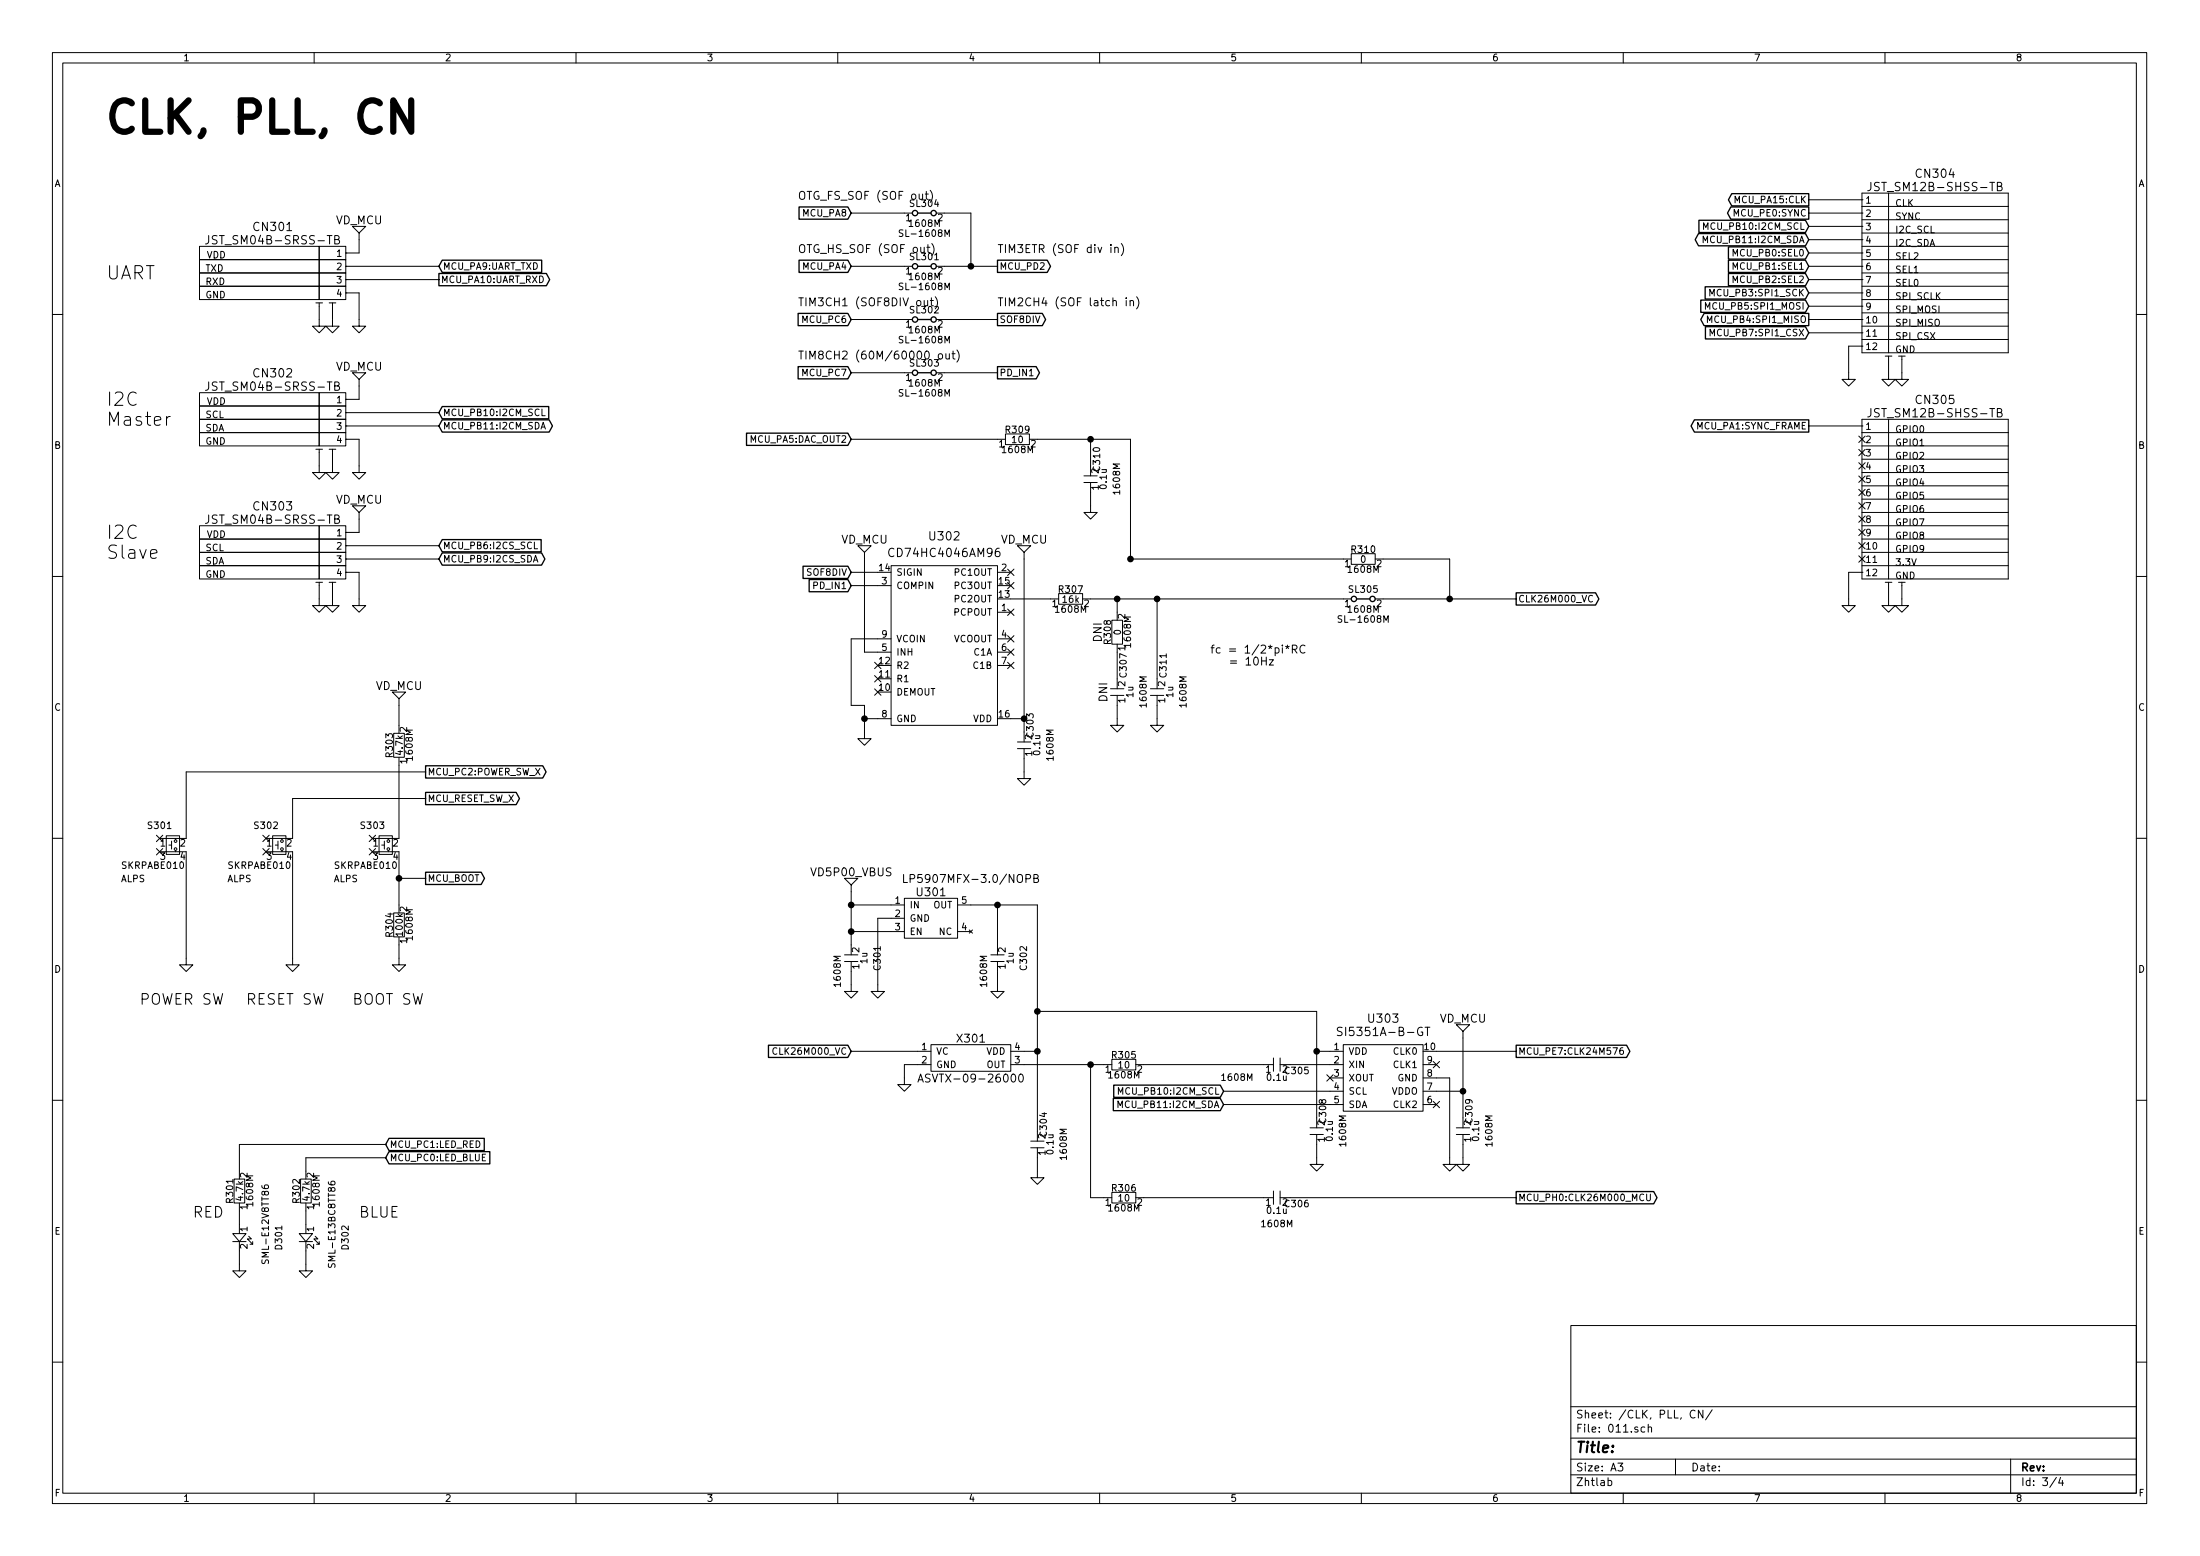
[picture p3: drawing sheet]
EESchema Schematic File Version 2
LIBS:USBSOFIC-1-rescue
LIBS:power
LIBS:device
LIBS:transistors
LIBS:conn
LIBS:linear
LIBS:regul
LIBS:74xx
LIBS:cmos4000
LIBS:adc-dac
LIBS:memory
LIBS:xilinx
LIBS:microcontrollers
LIBS:dsp
LIBS:microchip
LIBS:analog_switches
LIBS:motorola
LIBS:texas
LIBS:intel
LIBS:audio
LIBS:interface
LIBS:digital-audio
LIBS:philips
LIBS:display
LIBS:cypress
LIBS:siliconi
LIBS:opto
LIBS:atmel
LIBS:contrib
LIBS:valves
LIBS:zhtlab_ADDA
LIBS:zhtlab_BEAD
LIBS:zhtlab_CLK_PLL_DDS
LIBS:zhtlab_CN
LIBS:zhtlab_FPGA
LIBS:zhtlab_FUSE
LIBS:zhtlab_HOLE
LIBS:zhtlab_LED
LIBS:zhtlab_LOGIC
LIBS:zhtlab_MCU
LIBS:zhtlab_MEMORY
LIBS:zhtlab_NONDEV
LIBS:zhtlab_OPAMP
LIBS:zhtlab_POWER
LIBS:zhtlab_RCL
LIBS:zhtlab_SENSOR
LIBS:zhtlab_SW
LIBS:zhtlab_TP
LIBS:zhtlab_TR_FET
LIBS:zhtlab_X
LIBS:zhtlab_VD
LIBS:USBSOFIC-1-cache
EELAYER 25 0
EELAYER END
$Descr A3 16535 11693
encoding utf-8
Sheet 3 4
Title ""
Date ""
Rev ""
Comp ""
Comment1 ""
Comment2 ""
Comment3 ""
Comment4 ""
$EndDescr
Text Notes 800  1000 0    236  ~ 47
CLK, PLL, CN
Text GLabel 3200 6600 2    50   Output ~ 0
MCU_BOOT
$Comp
L R-1608M-5% R303
U 1 1
P 3000 5750
F 0 "R303" H 3150 5825 50  0000 C CNN
F 1 "4.7k" H 3150 5750 50  0000 C CNN
F 2 "zhtlab_SMD_standard:RCL_1608m" H 2800 5550 63  0001 C CNN
F 3 "" H 3000 5900 79  0001 C CNN
F 4 "1608M" H 3150 5675 50  0000 C CNN "size"
F 5 "5%" H 3150 5600 40  0001 C CNN "Tolerance"
	1    3000 5750
	0    -1   -1   0   
$EndComp
$Comp
L R-1608M-5% R304
U 1 1
P 3000 7100
F 0 "R304" H 3150 7175 50  0000 C CNN
F 1 "100k" H 3150 7100 50  0000 C CNN
F 2 "zhtlab_SMD_standard:RCL_1608m" H 2800 6900 63  0001 C CNN
F 3 "" H 3000 7250 79  0001 C CNN
F 4 "1608M" H 3150 7025 50  0000 C CNN "size"
F 5 "5%" H 3150 6950 40  0001 C CNN "Tolerance"
	1    3000 7100
	0    -1   -1   0   
$EndComp
$Comp
L VD_MCU #PWR029
U 1 1
P 3000 5300
F 0 "#PWR029" H 3000 5550 60  0001 C CNN
F 1 "VD_MCU" H 3000 5450 60  0000 C CNN
F 2 "" H 3000 5400 79  0001 C CNN
F 3 "" H 3000 5400 79  0001 C CNN
	1    3000 5300
	1    0    0    -1  
$EndComp
$Comp
L SKRPABE010 S303
U 1 1
P 2900 6300
F 0 "S303" H 2800 6400 50  0000 C CNN
F 1 "SKRPABE010" H 2750 6100 50  0000 C CNN
F 2 "zhtlab_Switches:Alps_SKRPABE010" H 2900 6425 50  0001 C CNN
F 3 "" H 2900 6425 50  0001 C CNN
F 4 "ALPS" H 2600 6000 50  0000 C CNN "Vendor"
	1    2900 6300
	1    0    0    -1  
$EndComp
$Comp
L GND #PWR030
U 1 1
P 3000 7200
F 0 "#PWR030" H 3000 7050 60  0001 C CNN
F 1 "GND" H 3150 7150 60  0001 C CNN
F 2 "" H 3000 7200 60  0001 C CNN
F 3 "" H 3000 7050 60  0001 C CNN
	1    3000 7200
	1    0    0    -1  
$EndComp
Text Notes 1850 7550 0    80   ~ 0
RESET SW
Text Notes 2650 7550 0    80   ~ 0
BOOT SW
Text GLabel 3200 5800 2    50   Output ~ 0
MCU_PC2:POWER_SW_X
$Comp
L GND #PWR031
U 1 1
P 2200 7200
F 0 "#PWR031" H 2200 7050 60  0001 C CNN
F 1 "GND" H 2350 7150 60  0001 C CNN
F 2 "" H 2200 7200 60  0001 C CNN
F 3 "" H 2200 7050 60  0001 C CNN
	1    2200 7200
	1    0    0    -1  
$EndComp
$Comp
L SKRPABE010 S302
U 1 1
P 2100 6300
F 0 "S302" H 2000 6400 50  0000 C CNN
F 1 "SKRPABE010" H 1950 6100 50  0000 C CNN
F 2 "zhtlab_Switches:Alps_SKRPABE010" H 2100 6425 50  0001 C CNN
F 3 "" H 2100 6425 50  0001 C CNN
F 4 "ALPS" H 1800 6000 50  0000 C CNN "Vendor"
	1    2100 6300
	1    0    0    -1  
$EndComp
Text Notes 1050 7550 0    80   ~ 0
POWER SW
$Comp
L SML-E13BC8TT86 D302
U 1 1
P 2300 9300
F 0 "D302" H 2300 9600 50  0000 C CNN
F 1 "SML-E13BC8TT86" H 2200 9500 50  0000 C CNN
F 2 "zhtlab_SMD001-010:LED_1608M_Rohm" H 2400 9175 79  0001 C CNN
F 3 "" H 2200 9300 79  0001 C CNN
F 4 "Rohm" H 2300 9200 50  0001 C CNN "Vendor"
F 5 "1608M" H 2300 9200 50  0001 C CNN "size"
F 6 "Blue" H 2310 9080 60  0001 C CNN "Color"
	1    2300 9300
	0    1    1    0   
$EndComp
$Comp
L SML-E12V8TT86 D301
U 1 1
P 1800 9300
F 0 "D301" H 1800 9600 50  0000 C CNN
F 1 "SML-E12V8TT86" H 1700 9500 50  0000 C CNN
F 2 "zhtlab_SMD001-010:LED_1608M_Rohm" H 1900 9175 79  0001 C CNN
F 3 "" H 1700 9300 79  0001 C CNN
F 4 "Rohm" H 1800 9200 50  0001 C CNN "Vendor"
F 5 "1608M" H 1800 9200 50  0001 C CNN "size"
F 6 "Red" H 1810 9080 60  0001 C CNN "Color"
	1    1800 9300
	0    1    1    0   
$EndComp
Text GLabel 2900 8600 2    50   Input ~ 0
MCU_PC1:LED_RED
Text GLabel 2900 8700 2    50   Input ~ 0
MCU_PC0:LED_BLUE
Text Notes 1450 9150 0    80   ~ 0
RED
Text Notes 2700 9150 0    80   ~ 0
BLUE
NoConn ~ 2000 6300
NoConn ~ 2000 6400
NoConn ~ 2800 6300
NoConn ~ 2800 6400
$Comp
L R-1608M-5% R301
U 1 1
P 1800 9100
F 0 "R301" H 1950 9175 50  0000 C CNN
F 1 "4.7k" H 1950 9100 50  0000 C CNN
F 2 "zhtlab_SMD_standard:RCL_1608m" H 1600 8900 63  0001 C CNN
F 3 "" H 1800 9250 79  0001 C CNN
F 4 "1608M" H 1950 9025 50  0000 C CNN "size"
F 5 "5%" H 1950 8950 40  0001 C CNN "Tolerance"
	1    1800 9100
	0    -1   -1   0   
$EndComp
$Comp
L R-1608M-5% R302
U 1 1
P 2300 9100
F 0 "R302" H 2450 9175 50  0000 C CNN
F 1 "4.7k" H 2450 9100 50  0000 C CNN
F 2 "zhtlab_SMD_standard:RCL_1608m" H 2100 8900 63  0001 C CNN
F 3 "" H 2300 9250 79  0001 C CNN
F 4 "1608M" H 2450 9025 50  0000 C CNN "size"
F 5 "5%" H 2450 8950 40  0001 C CNN "Tolerance"
	1    2300 9100
	0    -1   -1   0   
$EndComp
$Comp
L GND #PWR032
U 1 1
P 2500 2400
F 0 "#PWR032" H 2500 2250 60  0001 C CNN
F 1 "GND" H 2650 2350 60  0001 C CNN
F 2 "" H 2500 2400 60  0001 C CNN
F 3 "" H 2500 2250 60  0001 C CNN
	1    2500 2400
	1    0    0    -1  
$EndComp
$Comp
L GND #PWR033
U 1 1
P 2400 2400
F 0 "#PWR033" H 2400 2250 60  0001 C CNN
F 1 "GND" H 2550 2350 60  0001 C CNN
F 2 "" H 2400 2400 60  0001 C CNN
F 3 "" H 2400 2250 60  0001 C CNN
	1    2400 2400
	1    0    0    -1  
$EndComp
$Comp
L GND #PWR034
U 1 1
P 2700 2400
F 0 "#PWR034" H 2700 2250 60  0001 C CNN
F 1 "GND" H 2850 2350 60  0001 C CNN
F 2 "" H 2700 2400 60  0001 C CNN
F 3 "" H 2700 2250 60  0001 C CNN
	1    2700 2400
	1    0    0    -1  
$EndComp
Text Notes 1555 1940 0    50   ~ 0
VDD
Text Notes 1545 2240 0    50   ~ 0
GND
Text Notes 1545 2040 0    50   ~ 0
TXD
Text Notes 1545 2140 0    50   ~ 0
RXD
$Comp
L JST_SM04B-SRSS-TB CN301
U 1 1
P 2600 1900
F 0 "CN301" H 2050 2100 63  0000 C CNN
F 1 "JST_SM04B-SRSS-TB" H 2050 2000 63  0000 C CNN
F 2 "zhtlab_Connector:JST_SH_SM04B-SRSS-TB_04x1.00mm_Angled" H 1450 1950 63  0001 C CNN
F 3 "" H 1450 1950 63  0001 C CNN
	1    2600 1900
	1    0    0    -1  
$EndComp
Text GLabel 3300 2000 2    50   Input ~ 0
MCU_PA9:UART_TXD
Text GLabel 3300 2100 2    50   Output ~ 0
MCU_PA10:UART_RXD
$Comp
L VD_MCU #PWR035
U 1 1
P 2700 1800
F 0 "#PWR035" H 2700 2050 60  0001 C CNN
F 1 "VD_MCU" H 2700 1950 60  0000 C CNN
F 2 "" H 2700 1900 79  0001 C CNN
F 3 "" H 2700 1900 79  0001 C CNN
	1    2700 1800
	1    0    0    -1  
$EndComp
$Comp
L GND #PWR036
U 1 1
P 2300 9500
F 0 "#PWR036" H 2300 9350 60  0001 C CNN
F 1 "GND" H 2450 9450 60  0001 C CNN
F 2 "" H 2300 9500 60  0001 C CNN
F 3 "" H 2300 9350 60  0001 C CNN
	1    2300 9500
	1    0    0    -1  
$EndComp
$Comp
L GND #PWR037
U 1 1
P 1800 9500
F 0 "#PWR037" H 1800 9350 60  0001 C CNN
F 1 "GND" H 1950 9450 60  0001 C CNN
F 2 "" H 1800 9500 60  0001 C CNN
F 3 "" H 1800 9350 60  0001 C CNN
	1    1800 9500
	1    0    0    -1  
$EndComp
$Comp
L GND #PWR038
U 1 1
P 2500 3500
F 0 "#PWR038" H 2500 3350 60  0001 C CNN
F 1 "GND" H 2650 3450 60  0001 C CNN
F 2 "" H 2500 3500 60  0001 C CNN
F 3 "" H 2500 3350 60  0001 C CNN
	1    2500 3500
	1    0    0    -1  
$EndComp
$Comp
L GND #PWR039
U 1 1
P 2400 3500
F 0 "#PWR039" H 2400 3350 60  0001 C CNN
F 1 "GND" H 2550 3450 60  0001 C CNN
F 2 "" H 2400 3500 60  0001 C CNN
F 3 "" H 2400 3350 60  0001 C CNN
	1    2400 3500
	1    0    0    -1  
$EndComp
$Comp
L GND #PWR040
U 1 1
P 2700 3500
F 0 "#PWR040" H 2700 3350 60  0001 C CNN
F 1 "GND" H 2850 3450 60  0001 C CNN
F 2 "" H 2700 3500 60  0001 C CNN
F 3 "" H 2700 3350 60  0001 C CNN
	1    2700 3500
	1    0    0    -1  
$EndComp
Text Notes 1555 3040 0    50   ~ 0
VDD
Text Notes 1545 3340 0    50   ~ 0
GND
Text Notes 1545 3140 0    50   ~ 0
SCL
Text Notes 1545 3240 0    50   ~ 0
SDA
$Comp
L JST_SM04B-SRSS-TB CN302
U 1 1
P 2600 3000
F 0 "CN302" H 2050 3200 63  0000 C CNN
F 1 "JST_SM04B-SRSS-TB" H 2050 3100 63  0000 C CNN
F 2 "zhtlab_Connector:JST_SH_SM04B-SRSS-TB_04x1.00mm_Angled" H 1450 3050 63  0001 C CNN
F 3 "" H 1450 3050 63  0001 C CNN
	1    2600 3000
	1    0    0    -1  
$EndComp
Text GLabel 3300 3100 2    50   Input ~ 0
MCU_PB10:I2CM_SCL
Text GLabel 3300 3200 2    50   BiDi ~ 0
MCU_PB11:I2CM_SDA
$Comp
L VD_MCU #PWR041
U 1 1
P 2700 2900
F 0 "#PWR041" H 2700 3150 60  0001 C CNN
F 1 "VD_MCU" H 2700 3050 60  0000 C CNN
F 2 "" H 2700 3000 79  0001 C CNN
F 3 "" H 2700 3000 79  0001 C CNN
	1    2700 2900
	1    0    0    -1  
$EndComp
$Comp
L GND #PWR042
U 1 1
P 2500 4500
F 0 "#PWR042" H 2500 4350 60  0001 C CNN
F 1 "GND" H 2650 4450 60  0001 C CNN
F 2 "" H 2500 4500 60  0001 C CNN
F 3 "" H 2500 4350 60  0001 C CNN
	1    2500 4500
	1    0    0    -1  
$EndComp
$Comp
L GND #PWR043
U 1 1
P 2400 4500
F 0 "#PWR043" H 2400 4350 60  0001 C CNN
F 1 "GND" H 2550 4450 60  0001 C CNN
F 2 "" H 2400 4500 60  0001 C CNN
F 3 "" H 2400 4350 60  0001 C CNN
	1    2400 4500
	1    0    0    -1  
$EndComp
$Comp
L GND #PWR044
U 1 1
P 2700 4500
F 0 "#PWR044" H 2700 4350 60  0001 C CNN
F 1 "GND" H 2850 4450 60  0001 C CNN
F 2 "" H 2700 4500 60  0001 C CNN
F 3 "" H 2700 4350 60  0001 C CNN
	1    2700 4500
	1    0    0    -1  
$EndComp
Text Notes 1555 4040 0    50   ~ 0
VDD
Text Notes 1545 4340 0    50   ~ 0
GND
Text Notes 1545 4140 0    50   ~ 0
SCL
Text Notes 1545 4240 0    50   ~ 0
SDA
$Comp
L JST_SM04B-SRSS-TB CN303
U 1 1
P 2600 4000
F 0 "CN303" H 2050 4200 63  0000 C CNN
F 1 "JST_SM04B-SRSS-TB" H 2050 4100 63  0000 C CNN
F 2 "zhtlab_Connector:JST_SH_SM04B-SRSS-TB_04x1.00mm_Angled" H 1450 4050 63  0001 C CNN
F 3 "" H 1450 4050 63  0001 C CNN
	1    2600 4000
	1    0    0    -1  
$EndComp
Text GLabel 3300 4100 2    50   Input ~ 0
MCU_PB6:I2CS_SCL
Text GLabel 3300 4200 2    50   BiDi ~ 0
MCU_PB9:I2CS_SDA
$Comp
L VD_MCU #PWR045
U 1 1
P 2700 3900
F 0 "#PWR045" H 2700 4150 60  0001 C CNN
F 1 "VD_MCU" H 2700 4050 60  0000 C CNN
F 2 "" H 2700 4000 79  0001 C CNN
F 3 "" H 2700 4000 79  0001 C CNN
	1    2700 3900
	1    0    0    -1  
$EndComp
Text Notes 800  2100 0    100  ~ 0
UART
Text Notes 800  3200 0    100  ~ 0
I2C\nMaster
Text Notes 800  4200 0    100  ~ 0
I2C\nSlave
Wire Wire Line
	3000 6400 3000 6800
Wire Wire Line
	3200 6600 3000 6600
Connection ~ 3000 6600
Wire Wire Line
	3000 7100 3000 7200
Wire Wire Line
	3000 5750 3000 6300
Wire Wire Line
	3000 5300 3000 5450
Wire Wire Line
	2200 6400 2200 7200
Wire Wire Line
	1800 9100 1800 9200
Wire Wire Line
	2300 9100 2300 9200
Wire Wire Line
	2400 2300 2400 2400
Wire Wire Line
	2500 2400 2500 2300
Wire Wire Line
	2700 2400 2700 2200
Wire Wire Line
	2700 2200 2600 2200
Wire Wire Line
	3300 2000 2600 2000
Wire Wire Line
	2600 2100 3300 2100
Wire Wire Line
	2700 1900 2600 1900
Wire Wire Line
	2700 1900 2700 1800
Wire Wire Line
	2300 8700 2300 8800
Wire Wire Line
	1800 9400 1800 9500
Wire Wire Line
	2300 9500 2300 9400
Wire Wire Line
	1800 8600 1800 8800
Wire Wire Line
	2400 3400 2400 3500
Wire Wire Line
	2500 3500 2500 3400
Wire Wire Line
	2700 3500 2700 3300
Wire Wire Line
	2700 3300 2600 3300
Wire Wire Line
	3300 3100 2600 3100
Wire Wire Line
	2600 3200 3300 3200
Wire Wire Line
	2700 3000 2600 3000
Wire Wire Line
	2700 3000 2700 2900
Wire Wire Line
	2400 4400 2400 4500
Wire Wire Line
	2500 4500 2500 4400
Wire Wire Line
	2700 4500 2700 4300
Wire Wire Line
	2700 4300 2600 4300
Wire Wire Line
	3300 4100 2600 4100
Wire Wire Line
	2600 4200 3300 4200
Wire Wire Line
	2700 4000 2600 4000
Wire Wire Line
	2700 4000 2700 3900
Wire Wire Line
	1400 5800 3200 5800
Wire Wire Line
	1800 8600 2900 8600
Wire Wire Line
	2900 8700 2300 8700
$Comp
L GND #PWR046
U 1 1
P 1400 7200
F 0 "#PWR046" H 1400 7050 60  0001 C CNN
F 1 "GND" H 1550 7150 60  0001 C CNN
F 2 "" H 1400 7200 60  0001 C CNN
F 3 "" H 1400 7050 60  0001 C CNN
	1    1400 7200
	1    0    0    -1  
$EndComp
$Comp
L SKRPABE010 S301
U 1 1
P 1300 6300
F 0 "S301" H 1200 6400 50  0000 C CNN
F 1 "SKRPABE010" H 1150 6100 50  0000 C CNN
F 2 "zhtlab_Switches:Alps_SKRPABE010" H 1300 6425 50  0001 C CNN
F 3 "" H 1300 6425 50  0001 C CNN
F 4 "ALPS" H 1000 6000 50  0000 C CNN "Vendor"
	1    1300 6300
	1    0    0    -1  
$EndComp
NoConn ~ 1200 6300
NoConn ~ 1200 6400
Wire Wire Line
	1400 6400 1400 7200
Wire Wire Line
	1400 5800 1400 6300
Text GLabel 3200 6000 2    50   Output ~ 0
MCU_RESET_SW_X
Wire Wire Line
	2200 6300 2200 6000
Wire Wire Line
	2200 6000 3200 6000
$Comp
L SL-1608M SL301
U 1 1
P 6800 2000
F 0 "SL301" H 6950 2075 50  0000 C CNN
F 1 "SL-1608M" H 6950 1850 50  0000 C CNN
F 2 "zhtlab_SMD_standard:SL_1608m" H 6600 1800 63  0001 C CNN
F 3 "" H 6800 2150 79  0001 C CNN
F 4 "1608M" H 6950 1925 50  0000 C CNN "size"
	1    6800 2000
	1    0    0    -1  
$EndComp
Text GLabel 6400 2400 0    50   Input ~ 0
MCU_PC6
Text GLabel 7500 2400 2    50   Output ~ 0
SOF8DIV
Text GLabel 6400 2000 0    50   Input ~ 0
MCU_PA4
Text GLabel 7500 2000 2    50   Output ~ 0
MCU_PD2
Wire Wire Line
	7100 2000 7500 2000
Wire Wire Line
	6800 2000 6400 2000
$Comp
L SL-1608M SL302
U 1 1
P 6800 2400
F 0 "SL302" H 6950 2475 50  0000 C CNN
F 1 "SL-1608M" H 6950 2250 50  0000 C CNN
F 2 "zhtlab_SMD_standard:SL_1608m" H 6600 2200 63  0001 C CNN
F 3 "" H 6800 2550 79  0001 C CNN
F 4 "1608M" H 6950 2325 50  0000 C CNN "size"
	1    6800 2400
	1    0    0    -1  
$EndComp
Wire Wire Line
	7500 2400 7100 2400
Wire Wire Line
	6800 2400 6400 2400
Text Notes 6000 1900 0    60   ~ 0
OTG_HS_SOF (SOF out)
Text Notes 7500 1900 0    60   ~ 0
TIM3ETR (SOF div in)
Text Notes 6000 2300 0    60   ~ 0
TIM3CH1 (SOF8DIV out)
Text Notes 7500 2300 0    60   ~ 0
TIM2CH4 (SOF latch in)
Text GLabel 6400 2800 0    50   Input ~ 0
MCU_PC7
Text Notes 6000 2700 0    60   ~ 0
TIM8CH2 (60M/60000 out)
$Comp
L SL-1608M SL303
U 1 1
P 6800 2800
F 0 "SL303" H 6950 2875 50  0000 C CNN
F 1 "SL-1608M" H 6950 2650 50  0000 C CNN
F 2 "zhtlab_SMD_standard:SL_1608m" H 6600 2600 63  0001 C CNN
F 3 "" H 6800 2950 79  0001 C CNN
F 4 "1608M" H 6950 2725 50  0000 C CNN "size"
	1    6800 2800
	1    0    0    -1  
$EndComp
Wire Wire Line
	6800 2800 6400 2800
Text GLabel 7500 2800 2    50   Output ~ 0
PD_IN1
Wire Wire Line
	7500 2800 7100 2800
$Comp
L CD74HC4046AM96 U302
U 1 1
P 7100 4200
F 0 "U302" H 7100 4375 63  0000 C CNN
F 1 "CD74HC4046AM96" H 7100 4250 63  0000 C CNN
F 2 "zhtlab_SMD_standard:SOIC-16_3.9x10.0mm_Pitch1.27mm" H 7100 2800 79  0001 C CNN
F 3 "" H 7100 4250 79  0001 C CNN
F 4 "1.27mm" H 7100 2700 79  0001 C CNN "pin pitch"
	1    7100 4200
	1    0    0    -1  
$EndComp
$Comp
L SI5351A-B-GT U303
U 1 1
P 10400 7800
F 0 "U303" H 10400 7950 63  0000 C CNN
F 1 "SI5351A-B-GT" H 10400 7850 63  0000 C CNN
F 2 "zhtlab_SMD_standard:MSOP-10_3.0x3.0mm_Pitch0.5mm" H 10300 7850 63  0001 C CNN
F 3 "" H 10400 7800 63  0001 C CNN
	1    10400 7800
	1    0    0    -1  
$EndComp
Text GLabel 6400 4400 0    50   Input ~ 0
PD_IN1
Text GLabel 6400 4300 0    50   Input ~ 0
SOF8DIV
Wire Wire Line
	6400 4300 6600 4300
Wire Wire Line
	6600 4400 6400 4400
Text GLabel 11400 9000 2    50   Output ~ 0
MCU_PH0:CLK26M000_MCU
Text GLabel 11400 4500 2    50   Output ~ 0
CLK26M000_VC
Text GLabel 6400 7900 0    50   Input ~ 0
CLK26M000_VC
Wire Wire Line
	8600 8000 9500 8000
Text GLabel 11400 7900 2    50   Output ~ 0
MCU_PE7:CLK24M576
Wire Wire Line
	10800 7900 11400 7900
$Comp
L R-1608M-5% R306
U 1 1
P 8300 9000
F 0 "R306" H 8450 9075 50  0000 C CNN
F 1 "10" H 8450 9000 50  0000 C CNN
F 2 "zhtlab_SMD_standard:RCL_1608m" H 8100 8800 63  0001 C CNN
F 3 "" H 8300 9150 79  0001 C CNN
F 4 "1608M" H 8450 8925 50  0000 C CNN "size"
F 5 "5%" H 8450 8850 40  0001 C CNN "Tolerance"
	1    8300 9000
	1    0    0    -1  
$EndComp
$Comp
L R-1608M-5% R305
U 1 1
P 8300 8000
F 0 "R305" H 8450 8075 50  0000 C CNN
F 1 "10" H 8450 8000 50  0000 C CNN
F 2 "zhtlab_SMD_standard:RCL_1608m" H 8100 7800 63  0001 C CNN
F 3 "" H 8300 8150 79  0001 C CNN
F 4 "1608M" H 8450 7925 50  0000 C CNN "size"
F 5 "5%" H 8450 7850 40  0001 C CNN "Tolerance"
	1    8300 8000
	1    0    0    -1  
$EndComp
Wire Wire Line
	8600 9000 9500 9000
$Comp
L R-1608M-5% R307
U 1 1
P 7900 4500
F 0 "R307" H 8050 4575 50  0000 C CNN
F 1 "16k" H 8050 4500 50  0000 C CNN
F 2 "zhtlab_SMD_standard:RCL_1608m" H 7700 4300 63  0001 C CNN
F 3 "" H 7900 4650 79  0001 C CNN
F 4 "1608M" H 8050 4425 50  0000 C CNN "size"
F 5 "5%" H 8050 4350 40  0001 C CNN "Tolerance"
	1    7900 4500
	1    0    0    -1  
$EndComp
$Comp
L R-1608M-5% R308
U 1 1
P 8400 4900
F 0 "R308" H 8550 4975 50  0000 C CNN
F 1 "0" H 8550 4900 50  0000 C CNN
F 2 "zhtlab_SMD_standard:RCL_1608m" H 8200 4700 63  0001 C CNN
F 3 "" H 8400 5050 79  0001 C CNN
F 4 "1608M" H 8550 4825 50  0000 C CNN "size"
F 5 "5%" H 8550 4750 40  0001 C CNN "Tolerance"
F 6 "DNI" H 8550 5050 60  0000 C CNN "DNI"
	1    8400 4900
	0    -1   -1   0   
$EndComp
$Comp
L C0603 C307
U 1 1
P 8400 5200
F 0 "C307" H 8600 5250 50  0000 C CNN
F 1 "1u" H 8400 5300 50  0000 C CNN
F 2 "zhtlab_SMD_standard:RCL_1608m" H 8500 5075 79  0001 C CNN
F 3 "" H 8300 5200 79  0001 C CNN
F 4 "1608M" H 8400 5400 50  0000 C CNN "size"
F 5 "DNI" H 8400 5100 60  0000 C CNN "DNI"
	1    8400 5200
	0    1    -1   0   
$EndComp
Wire Wire Line
	8400 5100 8400 4900
Wire Wire Line
	8400 5300 8400 5400
$Comp
L GND #PWR047
U 1 1
P 8400 5400
F 0 "#PWR047" H 8400 5250 60  0001 C CNN
F 1 "GND" H 8550 5350 60  0001 C CNN
F 2 "" H 8400 5400 60  0001 C CNN
F 3 "" H 8400 5250 60  0001 C CNN
	1    8400 5400
	1    0    0    -1  
$EndComp
Wire Wire Line
	8400 4600 8400 4500
Connection ~ 8400 4500
$Comp
L GND #PWR048
U 1 1
P 6800 8100
F 0 "#PWR048" H 6800 7950 60  0001 C CNN
F 1 "GND" H 6950 8050 60  0001 C CNN
F 2 "" H 6800 8100 60  0001 C CNN
F 3 "" H 6800 7950 60  0001 C CNN
	1    6800 8100
	1    0    0    -1  
$EndComp
Wire Wire Line
	6800 8100 6800 8000
Wire Wire Line
	6800 8000 6900 8000
$Comp
L C0603 C304
U 1 1
P 7800 8600
F 0 "C304" H 7950 8650 50  0000 C CNN
F 1 "0.1u" H 7800 8700 50  0000 C CNN
F 2 "zhtlab_SMD_standard:RCL_1608m" H 7900 8475 79  0001 C CNN
F 3 "" H 7700 8600 79  0001 C CNN
F 4 "1608M" H 7800 8800 50  0000 C CNN "size"
	1    7800 8600
	0    1    -1   0   
$EndComp
Wire Wire Line
	7800 8700 7800 8800
$Comp
L GND #PWR049
U 1 1
P 7800 8800
F 0 "#PWR049" H 7800 8650 60  0001 C CNN
F 1 "GND" H 7950 8750 60  0001 C CNN
F 2 "" H 7800 8800 60  0001 C CNN
F 3 "" H 7800 8650 60  0001 C CNN
	1    7800 8800
	1    0    0    -1  
$EndComp
Wire Wire Line
	7800 7900 7700 7900
Connection ~ 7800 7900
Wire Wire Line
	7600 5400 7700 5400
Wire Wire Line
	7700 4200 7700 5500
$Comp
L C0603 C303
U 1 1
P 7700 5600
F 0 "C303" H 7850 5650 50  0000 C CNN
F 1 "0.1u" H 7700 5700 50  0000 C CNN
F 2 "zhtlab_SMD_standard:RCL_1608m" H 7800 5475 79  0001 C CNN
F 3 "" H 7600 5600 79  0001 C CNN
F 4 "1608M" H 7700 5800 50  0000 C CNN "size"
	1    7700 5600
	0    1    -1   0   
$EndComp
Wire Wire Line
	7700 5700 7700 5800
$Comp
L GND #PWR050
U 1 1
P 7700 5800
F 0 "#PWR050" H 7700 5650 60  0001 C CNN
F 1 "GND" H 7850 5750 60  0001 C CNN
F 2 "" H 7700 5800 60  0001 C CNN
F 3 "" H 7700 5650 60  0001 C CNN
	1    7700 5800
	1    0    0    -1  
$EndComp
Connection ~ 7700 5400
$Comp
L VD_MCU #PWR051
U 1 1
P 7700 4200
F 0 "#PWR051" H 7700 4450 60  0001 C CNN
F 1 "VD_MCU" H 7700 4350 60  0000 C CNN
F 2 "" H 7700 4300 79  0001 C CNN
F 3 "" H 7700 4300 79  0001 C CNN
	1    7700 4200
	1    0    0    -1  
$EndComp
$Comp
L C0603 C305
U 1 1
P 9600 8000
F 0 "C305" H 9750 8050 50  0000 C CNN
F 1 "0.1u" H 9600 8100 50  0000 C CNN
F 2 "zhtlab_SMD_standard:RCL_1608m" H 9700 7875 79  0001 C CNN
F 3 "" H 9500 8000 79  0001 C CNN
F 4 "1608M" H 9300 8100 50  0000 C CNN "size"
	1    9600 8000
	1    0    0    1   
$EndComp
Wire Wire Line
	9700 8000 10000 8000
$Comp
L C0603 C309
U 1 1
P 11000 8500
F 0 "C309" H 11150 8550 50  0000 C CNN
F 1 "0.1u" H 11000 8600 50  0000 C CNN
F 2 "zhtlab_SMD_standard:RCL_1608m" H 11100 8375 79  0001 C CNN
F 3 "" H 10900 8500 79  0001 C CNN
F 4 "1608M" H 11000 8700 50  0000 C CNN "size"
	1    11000 8500
	0    1    -1   0   
$EndComp
Wire Wire Line
	11000 8600 11000 8700
Wire Wire Line
	9900 7600 9900 8400
Wire Wire Line
	10800 8100 10900 8100
Wire Wire Line
	10900 8100 10900 8700
$Comp
L GND #PWR052
U 1 1
P 11000 8700
F 0 "#PWR052" H 11000 8550 60  0001 C CNN
F 1 "GND" H 11150 8650 60  0001 C CNN
F 2 "" H 11000 8700 60  0001 C CNN
F 3 "" H 11000 8550 60  0001 C CNN
	1    11000 8700
	1    0    0    -1  
$EndComp
$Comp
L GND #PWR053
U 1 1
P 10900 8700
F 0 "#PWR053" H 10900 8550 60  0001 C CNN
F 1 "GND" H 11050 8650 60  0001 C CNN
F 2 "" H 10900 8700 60  0001 C CNN
F 3 "" H 10900 8550 60  0001 C CNN
	1    10900 8700
	1    0    0    -1  
$EndComp
Wire Wire Line
	10000 7900 9900 7900
Connection ~ 9900 7900
$Comp
L VD_MCU #PWR054
U 1 1
P 11000 7800
F 0 "#PWR054" H 11000 8050 60  0001 C CNN
F 1 "VD_MCU" H 11000 7950 60  0000 C CNN
F 2 "" H 11000 7900 79  0001 C CNN
F 3 "" H 11000 7900 79  0001 C CNN
	1    11000 7800
	1    0    0    -1  
$EndComp
Text GLabel 9200 8200 0    50   Input ~ 0
MCU_PB10:I2CM_SCL
Text GLabel 9200 8300 0    50   Input ~ 0
MCU_PB11:I2CM_SDA
Wire Wire Line
	9200 8300 10000 8300
Wire Wire Line
	10000 8200 9200 8200
Wire Wire Line
	10800 8200 11000 8200
Wire Wire Line
	11000 7800 11000 8400
Connection ~ 11000 8200
$Comp
L C0603 C308
U 1 1
P 9900 8500
F 0 "C308" H 10050 8550 50  0000 C CNN
F 1 "0.1u" H 9900 8600 50  0000 C CNN
F 2 "zhtlab_SMD_standard:RCL_1608m" H 10000 8375 79  0001 C CNN
F 3 "" H 9800 8500 79  0001 C CNN
F 4 "1608M" H 9900 8700 50  0000 C CNN "size"
	1    9900 8500
	0    1    -1   0   
$EndComp
Wire Wire Line
	9900 8600 9900 8700
$Comp
L GND #PWR055
U 1 1
P 9900 8700
F 0 "#PWR055" H 9900 8550 60  0001 C CNN
F 1 "GND" H 10050 8650 60  0001 C CNN
F 2 "" H 9900 8700 60  0001 C CNN
F 3 "" H 9900 8550 60  0001 C CNN
	1    9900 8700
	1    0    0    -1  
$EndComp
Wire Wire Line
	7700 8000 8300 8000
Connection ~ 8200 8000
Wire Wire Line
	8200 9000 8300 9000
Wire Wire Line
	8200 9000 8200 8000
Connection ~ 7800 7600
$Comp
L C0603 C301
U 1 1
P 6400 7200
F 0 "C301" H 6400 7400 50  0000 C CNN
F 1 "1u" H 6400 7300 50  0000 C CNN
F 2 "zhtlab_SMD_standard:RCL_1608m" H 6500 7075 79  0001 C CNN
F 3 "" H 6300 7200 79  0001 C CNN
F 4 "1608M" H 6300 7100 50  0000 C CNN "size"
	1    6400 7200
	0    1    -1   0   
$EndComp
$Comp
L GND #PWR056
U 1 1
P 6400 7400
F 0 "#PWR056" H 6400 7250 60  0001 C CNN
F 1 "GND" H 6550 7350 60  0001 C CNN
F 2 "" H 6400 7400 60  0001 C CNN
F 3 "" H 6400 7250 60  0001 C CNN
	1    6400 7400
	1    0    0    -1  
$EndComp
Wire Wire Line
	6400 7300 6400 7400
$Comp
L C0603 C302
U 1 1
P 7500 7200
F 0 "C302" H 7500 7400 50  0000 C CNN
F 1 "1u" H 7500 7300 50  0000 C CNN
F 2 "zhtlab_SMD_standard:RCL_1608m" H 7600 7075 79  0001 C CNN
F 3 "" H 7400 7200 79  0001 C CNN
F 4 "1608M" H 7400 7100 50  0000 C CNN "size"
	1    7500 7200
	0    1    -1   0   
$EndComp
$Comp
L GND #PWR057
U 1 1
P 7500 7400
F 0 "#PWR057" H 7500 7250 60  0001 C CNN
F 1 "GND" H 7650 7350 60  0001 C CNN
F 2 "" H 7500 7400 60  0001 C CNN
F 3 "" H 7500 7250 60  0001 C CNN
	1    7500 7400
	1    0    0    -1  
$EndComp
Wire Wire Line
	7500 7300 7500 7400
Wire Wire Line
	7300 6800 7800 6800
Connection ~ 7500 6800
Wire Wire Line
	6400 6700 6400 7100
Wire Wire Line
	6400 6800 6700 6800
Wire Wire Line
	6700 7000 6400 7000
Connection ~ 6400 7000
$Comp
L GND #PWR058
U 1 1
P 6600 7400
F 0 "#PWR058" H 6600 7250 60  0001 C CNN
F 1 "GND" H 6750 7350 60  0001 C CNN
F 2 "" H 6600 7400 60  0001 C CNN
F 3 "" H 6600 7250 60  0001 C CNN
	1    6600 7400
	1    0    0    -1  
$EndComp
Wire Wire Line
	6600 7400 6600 6900
Wire Wire Line
	6600 6900 6700 6900
Connection ~ 6400 6800
Wire Wire Line
	7800 7600 9900 7600
Wire Wire Line
	7500 6800 7500 7100
Wire Wire Line
	8200 4500 10100 4500
Wire Wire Line
	6400 7900 6900 7900
$Comp
L C0603 C306
U 1 1
P 9600 9000
F 0 "C306" H 9750 9050 50  0000 C CNN
F 1 "0.1u" H 9600 9100 50  0000 C CNN
F 2 "zhtlab_SMD_standard:RCL_1608m" H 9700 8875 79  0001 C CNN
F 3 "" H 9500 9000 79  0001 C CNN
F 4 "1608M" H 9600 9200 50  0000 C CNN "size"
	1    9600 9000
	1    0    0    1   
$EndComp
Wire Wire Line
	11400 9000 9700 9000
NoConn ~ 10800 8000
NoConn ~ 10000 8100
NoConn ~ 10800 8300
NoConn ~ 6600 5000
NoConn ~ 6600 5100
NoConn ~ 6600 5200
NoConn ~ 7600 5000
NoConn ~ 7600 4900
NoConn ~ 7600 4800
NoConn ~ 7600 4600
NoConn ~ 7600 4400
NoConn ~ 7600 4300
Wire Wire Line
	7800 6800 7800 8500
$Comp
L VD5P00_VBUS #PWR059
U 1 1
P 6400 6700
F 0 "#PWR059" H 6400 6950 60  0001 C CNN
F 1 "VD5P00_VBUS" H 6400 6850 60  0000 C CNN
F 2 "" H 6400 6800 79  0001 C CNN
F 3 "" H 6400 6800 79  0001 C CNN
	1    6400 6700
	1    0    0    -1  
$EndComp
$Comp
L JST_SM12B-SHSS-TB CN304
U 1 1
P 14000 1500
F 0 "CN304" H 13450 1700 63  0000 C CNN
F 1 "JST_SM12B-SHSS-TB" H 13450 1600 63  0000 C CNN
F 2 "zhtlab_Connector:JST_SH_SM12B-SRSS-TB_04x1.00mm_Angled" H 12900 1550 63  0001 C CNN
F 3 "" H 12900 1550 63  0001 C CNN
	1    14000 1500
	-1   0    0    -1  
$EndComp
$Comp
L JST_SM12B-SHSS-TB CN305
U 1 1
P 14000 3200
F 0 "CN305" H 13450 3400 63  0000 C CNN
F 1 "JST_SM12B-SHSS-TB" H 13450 3300 63  0000 C CNN
F 2 "zhtlab_Connector:JST_SH_SM12B-SRSS-TB_04x1.00mm_Angled" H 12900 3250 63  0001 C CNN
F 3 "" H 12900 3250 63  0001 C CNN
	1    14000 3200
	-1   0    0    -1  
$EndComp
Text Notes 14250 1850 0    50   ~ 0
I2C_SDA
Text Notes 14250 1750 0    50   ~ 0
I2C_SCL
Text Notes 14250 1950 0    50   ~ 0
SEL2
Text Notes 14250 2050 0    50   ~ 0
SEL1
Text Notes 14250 2150 0    50   ~ 0
SEL0
Text Notes 14250 2250 0    50   ~ 0
SPI_SCLK
Text Notes 14250 2350 0    50   ~ 0
SPI_MOSI
Text Notes 14250 2450 0    50   ~ 0
SPI_MISO
Text Notes 14250 2550 0    50   ~ 0
SPI_CSX
Text Notes 14250 1550 0    50   ~ 0
CLK
Text Notes 14250 1650 0    50   ~ 0
SYNC
Text Notes 14250 2650 0    50   ~ 0
GND
Text GLabel 13600 2200 0    50   Input ~ 0
MCU_PB3:SPI1_SCK
Text GLabel 13600 2400 0    50   Output ~ 0
MCU_PB4:SPI1_MISO
Text GLabel 13600 2300 0    50   Input ~ 0
MCU_PB5:SPI1_MOSI
Wire Wire Line
	13600 2200 14000 2200
Wire Wire Line
	14000 2300 13600 2300
Wire Wire Line
	13600 2400 14000 2400
Text GLabel 13600 1700 0    50   Input ~ 0
MCU_PB10:I2CM_SCL
Text GLabel 13600 1800 0    50   BiDi ~ 0
MCU_PB11:I2CM_SDA
Wire Wire Line
	13600 1700 14000 1700
Wire Wire Line
	14000 1800 13600 1800
$Comp
L GND #PWR060
U 1 1
P 14200 2800
F 0 "#PWR060" H 14200 2650 60  0001 C CNN
F 1 "GND" H 14350 2750 60  0001 C CNN
F 2 "" H 14200 2800 60  0001 C CNN
F 3 "" H 14200 2650 60  0001 C CNN
	1    14200 2800
	1    0    0    -1  
$EndComp
$Comp
L GND #PWR061
U 1 1
P 14300 2800
F 0 "#PWR061" H 14300 2650 60  0001 C CNN
F 1 "GND" H 14450 2750 60  0001 C CNN
F 2 "" H 14300 2800 60  0001 C CNN
F 3 "" H 14300 2650 60  0001 C CNN
	1    14300 2800
	1    0    0    -1  
$EndComp
Wire Wire Line
	14200 4400 14200 4500
Wire Wire Line
	14300 4500 14300 4400
Wire Wire Line
	14200 2700 14200 2800
Wire Wire Line
	14300 2800 14300 2700
$Comp
L GND #PWR062
U 1 1
P 14200 4500
F 0 "#PWR062" H 14200 4350 60  0001 C CNN
F 1 "GND" H 14350 4450 60  0001 C CNN
F 2 "" H 14200 4500 60  0001 C CNN
F 3 "" H 14200 4350 60  0001 C CNN
	1    14200 4500
	1    0    0    -1  
$EndComp
$Comp
L GND #PWR063
U 1 1
P 14300 4500
F 0 "#PWR063" H 14300 4350 60  0001 C CNN
F 1 "GND" H 14450 4450 60  0001 C CNN
F 2 "" H 14300 4500 60  0001 C CNN
F 3 "" H 14300 4350 60  0001 C CNN
	1    14300 4500
	1    0    0    -1  
$EndComp
NoConn ~ 14000 3300
NoConn ~ 14000 3400
NoConn ~ 14000 3500
NoConn ~ 14000 3600
NoConn ~ 14000 3700
NoConn ~ 14000 3800
NoConn ~ 14000 3900
NoConn ~ 14000 4000
NoConn ~ 14000 4100
NoConn ~ 14000 4200
$Comp
L GND #PWR064
U 1 1
P 13900 2800
F 0 "#PWR064" H 13900 2650 60  0001 C CNN
F 1 "GND" H 14050 2750 60  0001 C CNN
F 2 "" H 13900 2800 60  0001 C CNN
F 3 "" H 13900 2650 60  0001 C CNN
	1    13900 2800
	1    0    0    -1  
$EndComp
Wire Wire Line
	14000 2600 13900 2600
Wire Wire Line
	13900 2600 13900 2800
$Comp
L GND #PWR065
U 1 1
P 13900 4500
F 0 "#PWR065" H 13900 4350 60  0001 C CNN
F 1 "GND" H 14050 4450 60  0001 C CNN
F 2 "" H 13900 4500 60  0001 C CNN
F 3 "" H 13900 4350 60  0001 C CNN
	1    13900 4500
	1    0    0    -1  
$EndComp
Wire Wire Line
	14000 4300 13900 4300
Wire Wire Line
	13900 4300 13900 4500
Text Notes 14250 3450 0    50   ~ 0
GPIO2
Text Notes 14250 3350 0    50   ~ 0
GPIO1
Text Notes 14250 3550 0    50   ~ 0
GPIO3
Text Notes 14250 3650 0    50   ~ 0
GPIO4
Text Notes 14250 3850 0    50   ~ 0
GPIO6
Text Notes 14250 3950 0    50   ~ 0
GPIO7
Text Notes 14250 4050 0    50   ~ 0
GPIO8
Text Notes 14250 3750 0    50   ~ 0
GPIO5
Text Notes 14250 4250 0    50   ~ 0
3.3V
Text Notes 14250 3250 0    50   ~ 0
GPIO0
Text Notes 14250 4350 0    50   ~ 0
GND
Text Notes 14250 4150 0    50   ~ 0
GPIO9
Text GLabel 13600 1500 0    50   Output ~ 0
MCU_PA15:CLK
Text GLabel 13600 1600 0    50   Output ~ 0
MCU_PE0:SYNC
Wire Wire Line
	14000 1600 13600 1600
Wire Wire Line
	13600 1500 14000 1500
Text GLabel 13600 1900 0    50   Input ~ 0
MCU_PB0:SEL0
Text GLabel 13600 2000 0    50   Input ~ 0
MCU_PB1:SEL1
Text GLabel 13600 2100 0    50   Input ~ 0
MCU_PB2:SEL2
Wire Wire Line
	13600 1900 14000 1900
Wire Wire Line
	14000 2000 13600 2000
Wire Wire Line
	13600 2100 14000 2100
Text GLabel 13600 2500 0    50   Input ~ 0
MCU_PB7:SPI1_CSX
Wire Wire Line
	13600 2500 14000 2500
Text GLabel 13600 3200 0    50   Output ~ 0
MCU_PA1:SYNC_FRAME
Wire Wire Line
	13600 3200 14000 3200
$Comp
L SL-1608M SL304
U 1 1
P 6800 1600
F 0 "SL304" H 6950 1675 50  0000 C CNN
F 1 "SL-1608M" H 6950 1450 50  0000 C CNN
F 2 "zhtlab_SMD_standard:SL_1608m" H 6600 1400 63  0001 C CNN
F 3 "" H 6800 1750 79  0001 C CNN
F 4 "1608M" H 6950 1525 50  0000 C CNN "size"
	1    6800 1600
	1    0    0    -1  
$EndComp
Text GLabel 6400 1600 0    50   Input ~ 0
MCU_PA8
Wire Wire Line
	6800 1600 6400 1600
Text Notes 6000 1500 0    60   ~ 0
OTG_FS_SOF (SOF out)
Wire Wire Line
	7100 1600 7300 1600
Wire Wire Line
	7300 1600 7300 2000
Connection ~ 7300 2000
Wire Wire Line
	7600 4500 7900 4500
Wire Wire Line
	10400 4500 11400 4500
$Comp
L C0603 C310
U 1 1
P 8200 3600
F 0 "C310" H 8350 3650 50  0000 C CNN
F 1 "0.1u" H 8200 3700 50  0000 C CNN
F 2 "zhtlab_SMD_standard:RCL_1608m" H 8300 3475 79  0001 C CNN
F 3 "" H 8100 3600 79  0001 C CNN
F 4 "1608M" H 8200 3800 50  0000 C CNN "size"
	1    8200 3600
	0    1    -1   0   
$EndComp
Wire Wire Line
	8200 3700 8200 3800
$Comp
L GND #PWR066
U 1 1
P 8200 3800
F 0 "#PWR066" H 8200 3650 60  0001 C CNN
F 1 "GND" H 8350 3750 60  0001 C CNN
F 2 "" H 8200 3800 60  0001 C CNN
F 3 "" H 8200 3650 60  0001 C CNN
	1    8200 3800
	1    0    0    -1  
$EndComp
$Comp
L R-1608M-5% R309
U 1 1
P 7500 3300
F 0 "R309" H 7650 3375 50  0000 C CNN
F 1 "10" H 7650 3300 50  0000 C CNN
F 2 "zhtlab_SMD_standard:RCL_1608m" H 7300 3100 63  0001 C CNN
F 3 "" H 7500 3450 79  0001 C CNN
F 4 "1608M" H 7650 3225 50  0000 C CNN "size"
F 5 "5%" H 7650 3150 40  0001 C CNN "Tolerance"
	1    7500 3300
	1    0    0    -1  
$EndComp
Wire Wire Line
	7800 3300 8500 3300
Wire Wire Line
	8500 3300 8500 4200
Wire Wire Line
	8200 3500 8200 3300
Connection ~ 8200 3300
Wire Wire Line
	7500 3300 6400 3300
Text GLabel 6400 3300 0    50   Input ~ 0
MCU_PA5:DAC_OUT2
$Comp
L ASVTX-09-26000 X301
U 1 1
P 7300 7800
F 0 "X301" H 7300 7800 60  0000 C CNN
F 1 "ASVTX-09-26000" H 7300 7500 60  0000 C CNN
F 2 "zhtlab_SMD001-010:SMD004_abracon_5.0x3.2mm" H 7200 7700 60  0001 C CNN
F 3 "" H 7300 7800 60  0001 C CNN
F 4 "5032" H 7300 7400 60  0001 C CNN "SIZE"
	1    7300 7800
	1    0    0    -1  
$EndComp
$Comp
L C0603 C311
U 1 1
P 8700 5200
F 0 "C311" H 8900 5250 50  0000 C CNN
F 1 "1u" H 8700 5300 50  0000 C CNN
F 2 "zhtlab_SMD_standard:RCL_1608m" H 8800 5075 79  0001 C CNN
F 3 "" H 8600 5200 79  0001 C CNN
F 4 "1608M" H 8700 5400 50  0000 C CNN "size"
	1    8700 5200
	0    1    -1   0   
$EndComp
Wire Wire Line
	8700 4500 8700 5100
Wire Wire Line
	8700 5300 8700 5400
$Comp
L GND #PWR067
U 1 1
P 8700 5400
F 0 "#PWR067" H 8700 5250 60  0001 C CNN
F 1 "GND" H 8850 5350 60  0001 C CNN
F 2 "" H 8700 5400 60  0001 C CNN
F 3 "" H 8700 5250 60  0001 C CNN
	1    8700 5400
	1    0    0    -1  
$EndComp
Connection ~ 8700 4500
Wire Wire Line
	6500 5300 6500 5500
$Comp
L GND #PWR068
U 1 1
P 6500 5500
F 0 "#PWR068" H 6500 5350 60  0001 C CNN
F 1 "GND" H 6650 5450 60  0001 C CNN
F 2 "" H 6500 5500 60  0001 C CNN
F 3 "" H 6500 5350 60  0001 C CNN
	1    6500 5500
	1    0    0    -1  
$EndComp
Wire Wire Line
	6500 5400 6600 5400
$Comp
L VD_MCU #PWR069
U 1 1
P 6500 4200
F 0 "#PWR069" H 6500 4450 60  0001 C CNN
F 1 "VD_MCU" H 6500 4350 60  0000 C CNN
F 2 "" H 6500 4300 79  0001 C CNN
F 3 "" H 6500 4300 79  0001 C CNN
	1    6500 4200
	1    0    0    -1  
$EndComp
Wire Wire Line
	6500 4200 6500 4900
Wire Wire Line
	6500 4900 6600 4900
Wire Wire Line
	6600 4800 6400 4800
Wire Wire Line
	6400 4800 6400 5300
Wire Wire Line
	6400 5300 6500 5300
Connection ~ 6500 5400
Text Notes 9100 5000 0    60   ~ 0
fc = 1/2*pi*RC\n   = 10Hz\n
$Comp
L LP5907MFX-3.0/NOPB U301
U 1 1
P 7000 6800
F 0 "U301" H 7000 6900 60  0000 C CNN
F 1 "LP5907MFX-3.0/NOPB" H 7300 7000 60  0000 C CNN
F 2 "zhtlab_SMD_standard:SOT-23-5_2.7x2.9mm_Pitch0.95mm" H 7000 6400 79  0001 C CNN
F 3 "" H 7000 6800 79  0001 C CNN
F 4 "TI" H 7100 7000 79  0001 C CNN "Vendor"
F 5 "SOT-23-5" H 7200 7100 79  0001 C CNN "Package"
	1    7000 6800
	1    0    0    -1  
$EndComp
$Comp
L SL-1608M SL305
U 1 1
P 10100 4500
F 0 "SL305" H 10250 4575 50  0000 C CNN
F 1 "SL-1608M" H 10250 4350 50  0000 C CNN
F 2 "zhtlab_SMD_standard:SL_1608m" H 9900 4300 63  0001 C CNN
F 3 "" H 10100 4650 79  0001 C CNN
F 4 "1608M" H 10250 4425 50  0000 C CNN "size"
	1    10100 4500
	1    0    0    -1  
$EndComp
$Comp
L R-1608M-5% R310
U 1 1
P 10100 4200
F 0 "R310" H 10250 4275 50  0000 C CNN
F 1 "0" H 10250 4200 50  0000 C CNN
F 2 "zhtlab_SMD_standard:RCL_1608m" H 9900 4000 63  0001 C CNN
F 3 "" H 10100 4350 79  0001 C CNN
F 4 "1608M" H 10250 4125 50  0000 C CNN "size"
F 5 "5%" H 10250 4050 40  0001 C CNN "Tolerance"
	1    10100 4200
	1    0    0    -1  
$EndComp
Wire Wire Line
	8500 4200 10100 4200
Connection ~ 8500 4200
Wire Wire Line
	10900 4500 10900 4200
Wire Wire Line
	10900 4200 10400 4200
Connection ~ 10900 4500
$EndSCHEMATC
